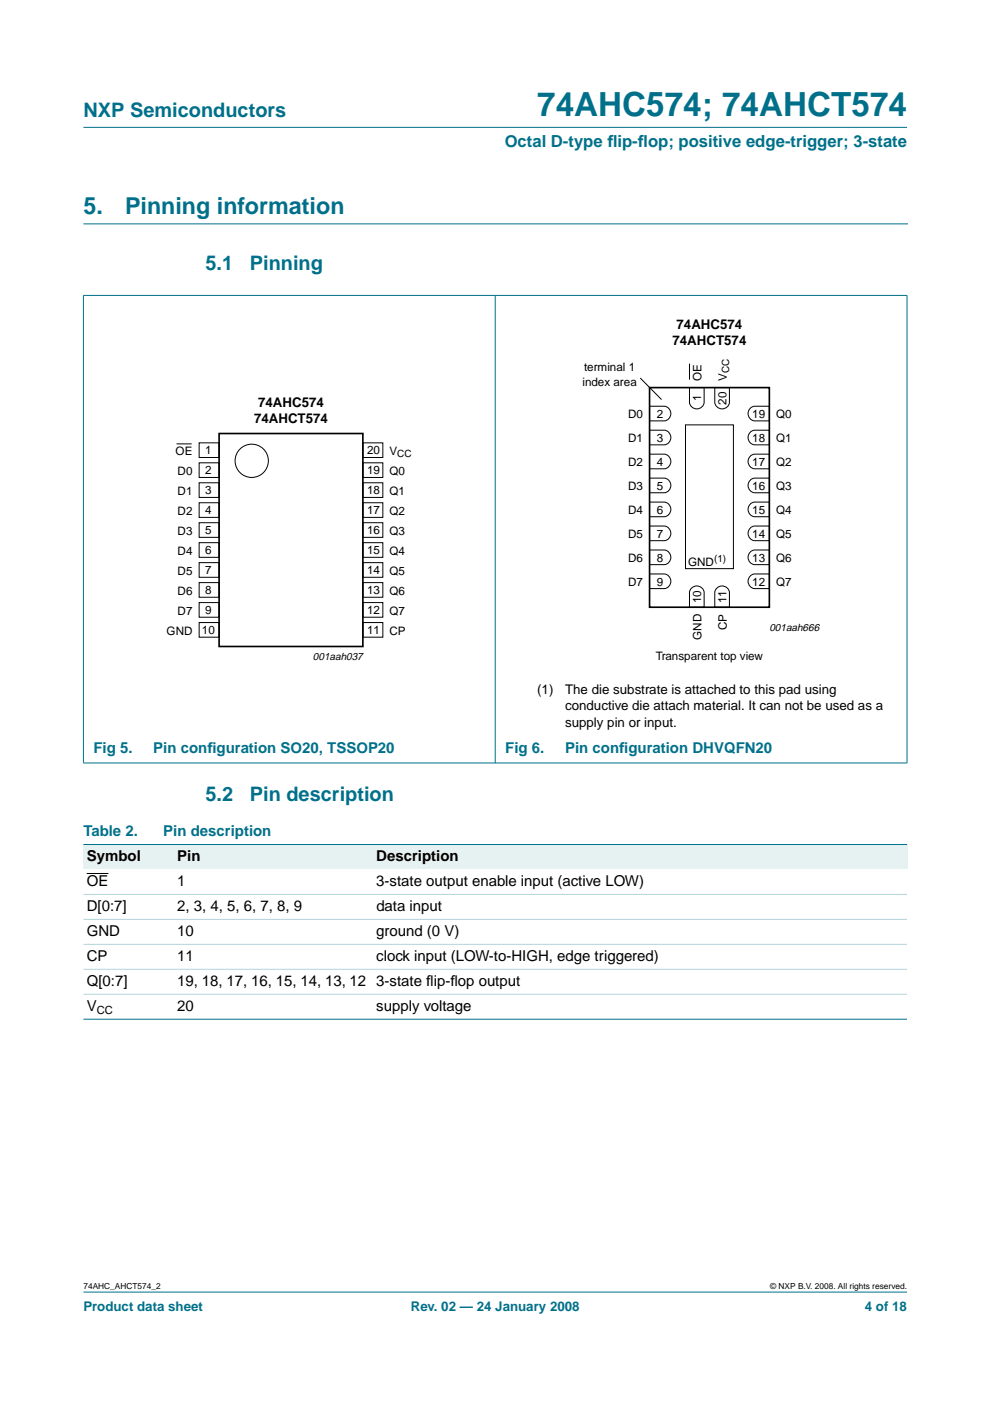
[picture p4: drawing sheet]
<svg xmlns="http://www.w3.org/2000/svg" width="210mm" height="297mm" viewBox="0 0 210 297" stroke-linecap="round" stroke-linejoin="round" font-family="sans-serif">
<g fill="#00708a" stroke="#00708a" stroke-width=".21">
<path d="M17.7 273.9h174.6z"/>
<path d="M17.7 27h174.6z"/>
<path d="M17.7 62.7v99z"/>
<path d="M105 62.6v99.2z"/>
<path d="M192.3 62.7v99z"/>
<path d="M17.6 62.6h174.8z"/>
<path d="M17.6 161.8h174.8z"/>
</g>
<path d="M17.7 47.5h174.7" fill="none" stroke="#00708a" stroke-width=".21"/>
<g fill="none" stroke="#000" stroke-width=".21">
<path d="M146.2 77.1v3.4M37.4 94.1h3.2M42.2 93.9h4.3v3.1h-4.3zM42.2 98.1h4.3v3.1h-4.3zM76.9 93.9h4.3v3.1h-4.3zM76.9 98.1h4.3v3.1h-4.3zM135.7 80.1l4.6 4.6M137.7 96.3h3.1a1.56 1.56 0 0 1 1.4 1.5 1.56 1.56 0 0 1-1.4 1.6h-3.1zM137.7 91.2h3.1a1.56 1.56 0 0 1 1.4 1.6 1.56 1.56 0 0 1-1.4 1.5h-3.1zM137.7 86.1h3.1a1.56 1.56 0 0 1 1.4 1.6 1.56 1.56 0 0 1-1.4 1.5h-3.1zM145.3 90.1h10.2v30.5h-10.2zM146.2 82.2h3.1v3.1a1.56 1.56 0 0 1-1.6 1.4 1.56 1.56 0 0 1-1.5-1.4z"/>
<path d="M151.5 82.2h3.2v3.1a1.56 1.56 0 0 1-1.6 1.4 1.56 1.56 0 0 1-1.6-1.4zM159.2 96.6l.8-.3h3.1v3.1h-3.1a1.57 1.57 0 0 1-1.3-1.1 1.57 1.57 0 0 1 .5-1.7zM159.2 91.5l.8-.3h3.1v3.1h-3.1a1.57 1.57 0 0 1-1.3-1.1 1.57 1.57 0 0 1 .5-1.7zM159.2 86.5l.8-.4h3.1v3.1h-3.1a1.57 1.57 0 0 1-1.3-1.1 1.57 1.57 0 0 1 .5-1.6zM42.2 102.4h4.3v3.1h-4.3zM42.2 106.6h4.3v3.1h-4.3zM42.2 110.8h4.3v3.1h-4.3zM42.2 115.1h4.3v3.1h-4.3zM42.2 119.3h4.3v3.1h-4.3zM76.9 119.3h4.3v3.1h-4.3zM76.9 110.8h4.3v3.1h-4.3zM76.9 115.1h4.3v3.1h-4.3z"/>
<path d="M76.9 102.4h4.3v3.1h-4.3zM76.9 106.6h4.3v3.1h-4.3zM137.7 116.6h3.1a1.56 1.56 0 0 1 1.4 1.6 1.56 1.56 0 0 1-1.4 1.5h-3.1zM137.7 111.5h3.1a1.56 1.56 0 0 1 1.4 1.6 1.56 1.56 0 0 1-1.4 1.5h-3.1zM137.7 106.5h3.1a1.56 1.56 0 0 1 1.4 1.5 1.56 1.56 0 0 1-1.4 1.6h-3.1zM137.7 101.4h3.1a1.56 1.56 0 0 1 1.4 1.5 1.56 1.56 0 0 1-1.4 1.6h-3.1zM159.2 116.9l.8-.3h3.1v3.1h-3.1a1.57 1.57 0 0 1-1.3-1.1 1.57 1.57 0 0 1 .5-1.7zM159.2 111.9l.8-.4h3.1v3.1h-3.1a1.57 1.57 0 0 1-1.3-1.1 1.57 1.57 0 0 1 .5-1.6zM159.2 106.8l.8-.3h3.1v3.1h-3.1a1.57 1.57 0 0 1-1.3-1.2 1.57 1.57 0 0 1 .5-1.6zM159.2 101.7l.8-.3h3.1v3.1h-3.1a1.57 1.57 0 0 1-1.3-1.1 1.57 1.57 0 0 1 .5-1.7zM42.2 123.5h4.3v3.1h-4.3zM42.2 127.8h4.3v3.1h-4.3z"/>
<path d="M42.2 132h4.3v3.1h-4.3zM76.9 127.8h4.3v3.1h-4.3zM76.9 132h4.3v3.1h-4.3zM76.9 123.5h4.3v3.1h-4.3zM137.7 121.7h3.1a1.56 1.56 0 0 1 1.4 1.5 1.56 1.56 0 0 1-1.4 1.6h-3.1zM146.5 124.8a1.57 1.57 0 0 1 1.7-.5 1.57 1.57 0 0 1 1.1 1.3v3.1h-3.1v-3.1zM151.9 124.8a1.57 1.57 0 0 1 1.6-.5 1.57 1.57 0 0 1 1.2 1.3v3.1h-3.2v-3.1zM159.2 122l.8-.3h3.1v3.1h-3.1a1.57 1.57 0 0 1-1.3-1.1 1.57 1.57 0 0 1 .5-1.7z"/>
<circle cx="53.4" cy="97.7" r="3.5"/>
</g>
<path d="M46.5 91.9h30.4v45.2h-30.4zM137.7 82.2h25.4v46.5h-25.4z" fill="none" stroke="#000" stroke-width=".35"/>
<g fill="#e6f2f2">
<path d="M17.7 179.1h19.2v5.2h-19.2z" fill-rule="evenodd"/>
<path d="M36.9 179.1h42.2v5.2h-42.2z" fill-rule="evenodd"/>
<path d="M79.1 179.1h113.2v5.2h-113.2z" fill-rule="evenodd"/>
</g>
<path d="M18.4 185.2h4.6" fill="none" stroke="#000" stroke-width=".21"/>
<g fill="#00708a" stroke="#00708a" stroke-width=".21">
<path d="M17.7 179.1h174.6z"/>
<path d="M17.7 216.1h174.6z"/>
</g>
<g fill="#b3d4db" stroke="#b3d4db" stroke-width=".21">
<path d="M17.7 189.6h174.6z"/>
<path d="M17.7 194.9h174.6z"/>
<path d="M17.7 200.2h174.6z"/>
<path d="M17.7 205.5h174.6z"/>
<path d="M17.7 210.8h174.6z"/>
</g>
<text font-size="7.1" fill="#00708a" x="113.9" y="24.7">74AHC574; 74AHCT574</text>
<g font-size="4.9" fill="#00708a">
<text x="17.7" y="45.5">5.</text>
<text x="26.5" y="45.5">Pinning information</text>
</g>
<g font-size="4.2" fill="#00708a">
<text x="17.7" y="24.9">NXP Semiconductors</text>
<text x="43.6" y="57.3">5.1</text>
<text x="53" y="57.3">Pinning</text>
<text x="43.6" y="169.9">5.2</text>
<text x="53" y="169.9">Pin description</text>
</g>
<g font-size="3.5" fill="#00708a">
<text x="107" y="31.1">Octal D-type f</text>
<text x="128.8" y="31.1">lip-f</text>
<text x="135.2" y="31.1">lop; positive edge-trigger; 3-state</text>
</g>
<g font-size="3.2" fill="#00708a">
<text x="19.8" y="159.6">Fig 5.</text>
<text x="32.5" y="159.6">Pin conf</text>
<text x="44" y="159.6">iguration SO20, TSSOP20</text>
<text x="107.1" y="159.6">Fig 6.</text>
<text x="119.8" y="159.6">Pin conf</text>
<text x="131.3" y="159.6">iguration DHVQFN20</text>
<text x="17.7" y="177.3">Table 2.</text>
<text x="34.6" y="177.3">Pin description</text>
</g>
<g font-size="3.2">
<text x="18.4" y="182.6">Symbol</text>
<text x="37.6" y="182.6">Pin</text>
<text x="79.8" y="182.6">Description</text>
<text x="18.4" y="187.9">OE</text>
<text x="37.6" y="187.9">1</text>
<text x="79.8" y="187.9">3-state output enable input (active LOW)</text>
<text x="18.4" y="193.2">D[0:7]</text>
<text x="37.6" y="193.2">2, 3, 4, 5, 6, 7, 8, 9</text>
<text x="79.8" y="193.2">data input</text>
<text x="18.4" y="198.5">GND</text>
<text x="18.4" y="203.7">CP</text>
<text x="37.6" y="203.7">11</text>
<text x="37.6" y="198.5">10</text>
<text x="79.8" y="203.7">clock input (LOW-to-HIGH, edge triggered)</text>
<text x="79.8" y="198.5">ground (0 V)</text>
<text x="18.4" y="209">Q[0:7]</text>
<text x="37.6" y="209">19, 18, 17, 16, 15, 14, 13, 12 3-state f</text>
<text x="90.4" y="209">lip-f</text>
<text x="95.5" y="209">lop output</text>
<text x="18.4" y="214.3">V</text>
<text x="37.6" y="214.3">20</text>
<text x="79.8" y="214.3">supply voltage</text>
</g>
<g font-size="2.8">
<text x="143.4" y="69.8">74AHC574</text>
<text x="142.6" y="73.1">74AHCT574</text>
<text x="53.9" y="89.6">74AHCT574</text>
<text x="54.7" y="86.3">74AHC574</text>
<text x="113.9" y="147.1">(1)</text>
<text x="119.8" y="147.1">The die substrate is attached to this pad using</text>
<text x="119.8" y="150.6">conductive die attach material. It can not be used as a</text>
<text x="119.8" y="154.1">supply pin or input.</text>
</g>
<g font-size="2.8" fill="#00708a">
<text x="17.7" y="278">Product data sheet</text>
<text x="87.1" y="278">Rev. 02 — 24 January 2008</text>
<text x="183.4" y="278">4 of 18</text>
</g>
<g font-size="2.5">
<text x="123.5" y="81.7">index area</text>
<text x="123.8" y="78.7">terminal 1</text>
<text x="148.7" y="80.7" transform="rotate(-90 148.7 80.7)">OE</text>
<text x="154.1" y="80.7" transform="rotate(-90 154.1 80.7)">V</text>
<text x="133.2" y="88.7">D0</text>
<text x="139.3" y="88.6">2</text>
<text x="148.7" y="85.1" transform="rotate(-90 148.7 85.1)">1</text>
<text x="154" y="85.8" transform="rotate(-90 154 85.8)">20</text>
<text x="159.5" y="88.6">19</text>
<text x="164.5" y="88.7">Q0</text>
<text x="133.2" y="93.8">D1</text>
<text x="139.3" y="93.7">3</text>
<text x="159.5" y="93.7">18</text>
<text x="164.5" y="93.8">Q1</text>
<text x="37.2" y="96.4">OE</text>
<text x="37.7" y="100.7">D0</text>
<text x="43.5" y="96.4">1</text>
<text x="43.5" y="100.6">2</text>
<text x="77.8" y="96.4">20</text>
<text x="77.8" y="100.6">19</text>
<text x="82.6" y="96.4">V</text>
<text x="82.6" y="100.7">Q0</text>
<text x="133.2" y="98.8">D2</text>
<text x="139.3" y="98.8">4</text>
<text x="159.5" y="98.8">17</text>
<text x="164.5" y="98.8">Q2</text>
<text x="37.7" y="104.9">D1</text>
<text x="43.5" y="104.8">3</text>
<text x="77.8" y="104.8">18</text>
<text x="82.6" y="104.9">Q1</text>
<text x="133.2" y="103.9">D3</text>
<text x="139.3" y="103.8">5</text>
<text x="159.5" y="103.8">16</text>
<text x="164.5" y="103.9">Q3</text>
<text x="37.7" y="109.1">D2</text>
<text x="37.7" y="113.4">D3</text>
<text x="43.5" y="109.1">4</text>
<text x="43.5" y="113.3">5</text>
<text x="77.8" y="113.3">16</text>
<text x="77.8" y="109.1">17</text>
<text x="82.6" y="109.1">Q2</text>
<text x="82.6" y="113.4">Q3</text>
<text x="133.2" y="109">D4</text>
<text x="139.3" y="108.9">6</text>
<text x="159.5" y="108.9">15</text>
<text x="164.5" y="109">Q4</text>
<text x="37.7" y="117.6">D4</text>
<text x="43.5" y="117.5">6</text>
<text x="77.8" y="117.5">15</text>
<text x="82.6" y="117.6">Q4</text>
<text x="133.2" y="119.2">D6</text>
<text x="133.2" y="114.1">D5</text>
<text x="139.3" y="119.1">8</text>
<text x="139.3" y="114">7</text>
<text x="145.9" y="120">GND</text>
<text x="159.5" y="119.1">13</text>
<text x="159.5" y="114">14</text>
<text x="164.5" y="119.2">Q6</text>
<text x="164.5" y="114.1">Q5</text>
<text x="37.7" y="121.8">D5</text>
<text x="43.5" y="121.8">7</text>
<text x="43.5" y="126">8</text>
<text x="77.8" y="121.8">14</text>
<text x="77.8" y="126">13</text>
<text x="82.6" y="121.8">Q5</text>
<text x="133.2" y="124.2">D7</text>
<text x="139.3" y="124.2">9</text>
<text x="159.5" y="124.2">12</text>
<text x="164.5" y="124.2">Q7</text>
<text x="37.7" y="126.1">D6</text>
<text x="37.7" y="130.3">D7</text>
<text x="43.5" y="130.2">9</text>
<text x="77.8" y="130.2">12</text>
<text x="82.6" y="126.1">Q6</text>
<text x="82.6" y="130.3">Q7</text>
<text x="148.7" y="127.9" transform="rotate(-90 148.7 127.9)">10</text>
<text x="154" y="127.9" transform="rotate(-90 154 127.9)">11</text>
<text x="35.3" y="134.5">GND</text>
<text x="42.8" y="134.5">10</text>
<text x="77.8" y="134.5">11</text>
<text x="82.6" y="134.5">CP</text>
<text x="148.7" y="135.6" transform="rotate(-90 148.7 135.6)">GND</text>
<text x="154.1" y="133.6" transform="rotate(-90 154.1 133.6)">CP</text>
<text x="139.1" y="140">Transparent top view</text>
</g>
<text font-size="2.4" x="20.5" y="214.9">CC</text>
<g font-size="2.2">
<text x="163.1" y="133.8">001aah666</text>
<text x="66.3" y="139.9">001aah037</text>
</g>
<g font-size="2.1">
<text x="154.6" y="79.1" transform="rotate(-90 154.6 79.1)">CC</text>
<text x="84.2" y="96.9">CC</text>
<text x="151.4" y="119.3">(1)</text>
</g>
<g font-size="1.8">
<text x="17.7" y="273.4">74AHC_AHCT574_2</text>
<text x="163.3" y="273.4">© NXP B.V. 2008. All rights reserved.</text>
</g>
</svg>
